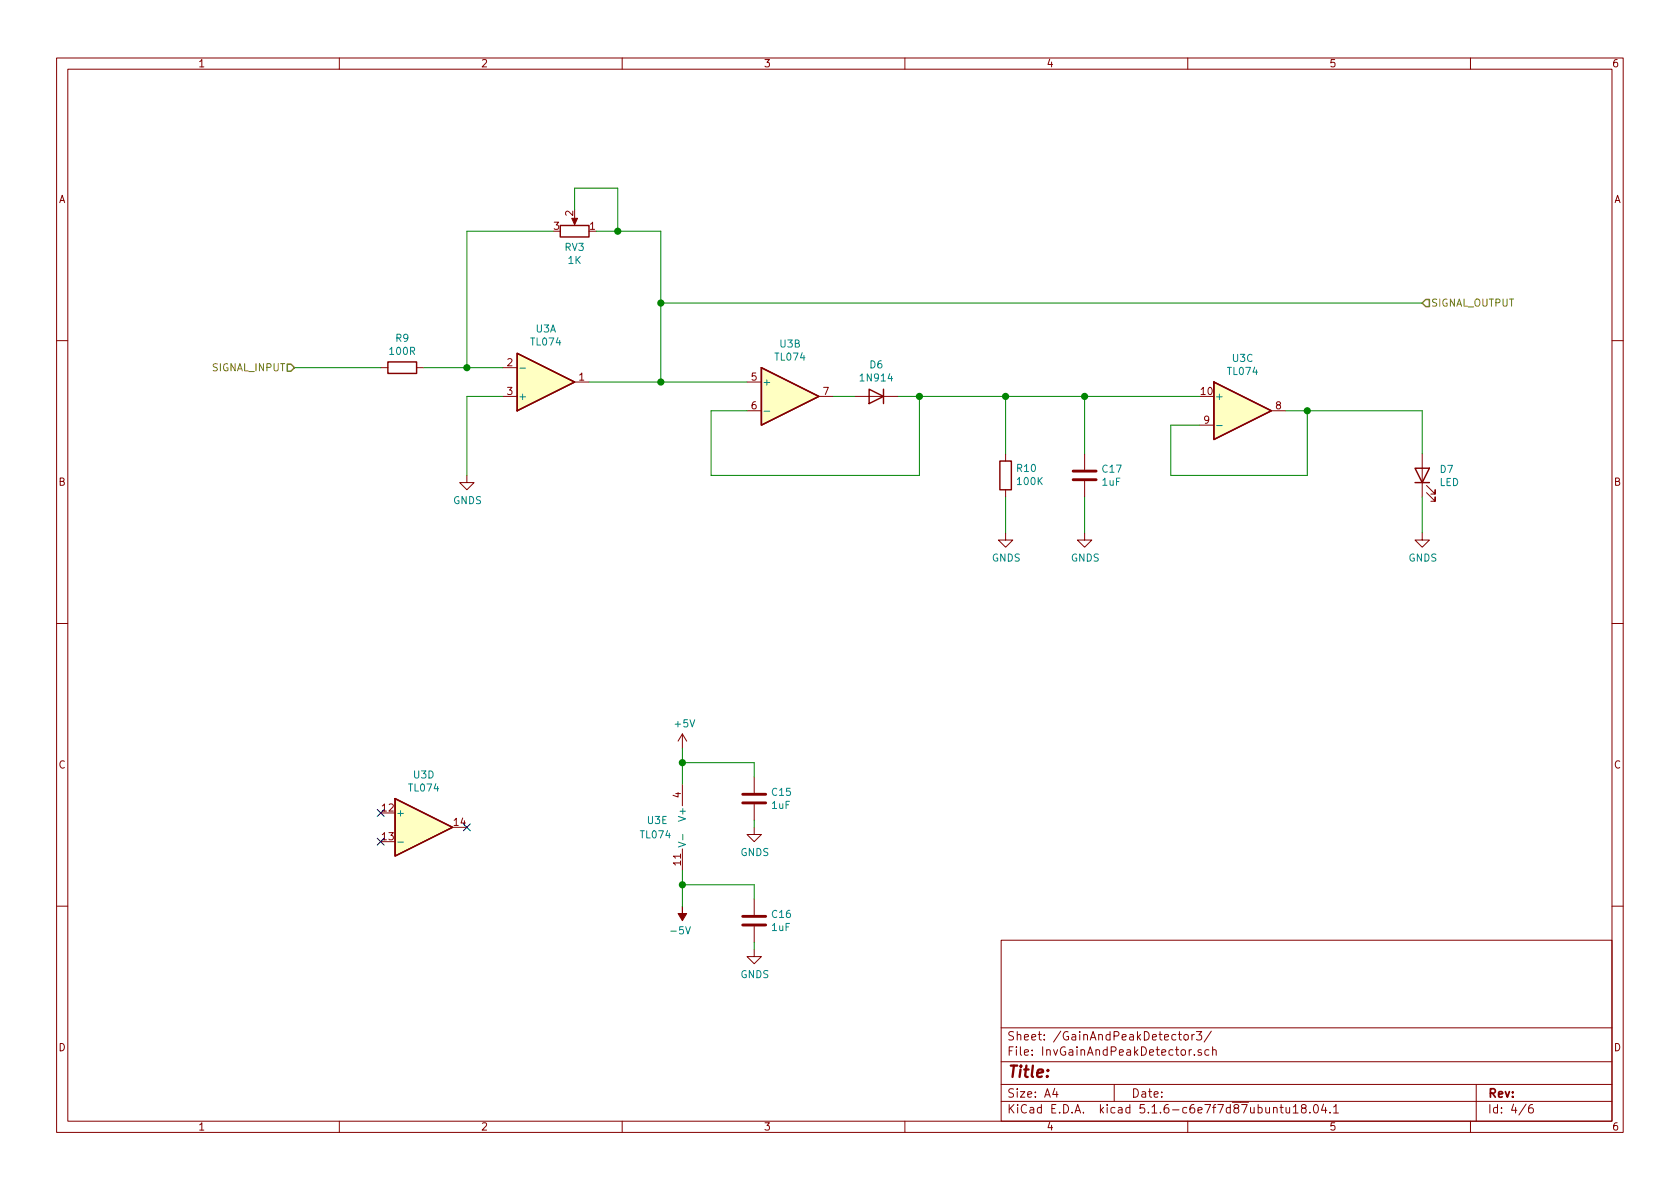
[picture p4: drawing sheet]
<svg xmlns="http://www.w3.org/2000/svg" width="297mm" height="210mm" viewBox="0 0 297 210" stroke-linecap="round" stroke-linejoin="round" font-family="sans-serif">
<g fill="none" stroke="#840000" stroke-width=".18">
<path d="M10 10.3h277v189.9h-277zM12 12.2h273v186.1h-273zM60 10.3v1.9M110 10.3v1.9M160 10.3v1.9M210 10.3v1.9M260 10.3v1.9M101.6 38.3v1.1M10 60.2h2M67.3 65h1.3M73.7 65h1.2M88.9 70.1h2.5"/>
<path d="M88.9 65h2.5M101.6 67.6h2.5M132.1 67.6h2.5M132.1 72.6h2.5M144.8 70.1h2.5M151.1 70.1h7.6M212.1 75.2h2.5M224.8 72.6h2.5M285 60.2h2M82.5 84.1v1.2h1.3l-1.3 1.3-1.2-1.3h1.2M177.8 94.2v1.3h1.3l-1.3 1.3-1.3-1.3h1.3M177.8 80.3v1.2"/>
<path d="M177.8 86.6v1.3M191.8 94.2v1.3h1.2l-1.2 1.3-1.3-1.3h1.3M191.8 80.3v2.8M191.8 85.1v2.8M251.5 94.2v1.3h1.2l-1.2 1.3-1.3-1.3h1.3M251.5 80.3v7.6M252.2 87.1l1.5 1.5v-.7v.7h-.7M252.2 85.8l1.5 1.6v-.8v.8h-.7M10 110.3h2M285 110.3h2M120.6 129.8l-.7 1.3M120.6 129.8v2.5"/>
<path d="M120.6 138.7v3.8M120.6 129.8l.8 1.3M133.3 137.4v2.8M120.6 150.1v3.8M133.3 146.3v1.3h1.3l-1.3 1.2-1.2-1.2h1.2M133.3 142.2v2.8M133.3 159v2.8M10 160.2h2M133.3 167.9v1.3h1.3l-1.3 1.2-1.2-1.2h1.2M133.3 163.8v2.8M177 166.3h108v32h-108zM285 160.2h2"/>
<path d="M60 198.3v1.9M110 198.3v1.9M160 198.3v1.9M177 194.8h108M177 191.8h108M177 187.8h108M177 181.8h108M186.5 192.5l-.4 1h1M186.8 193v1M197 191.8v3M208.3 182.9h.6M208.5 182.4v1.3l.4 .2"/>
<path d="M209.4 183.1l.2-.2 .4 .2v.7l-.2 .1-.4-.1zM210 198.3v1.9M210.7 185.6l-.4 .1v.2M210.7 182.9v1M211.2 186.5v.1M211.2 182.9l-.5 .3M211.5 182.4h1l-.5 .6 .4 .1v.7l-.2 .1-.7-.1M212.4 185.7a.37 .37 0 0 0-.6 .1l.1 .2 .5 .2 .1 .1-.3 .3-.4-.1M213.7 185.7l-.4-.1-.3 .3 .1 .6 .2 .1 .4-.1M214.2 182.3l-1.3 2M214.4 185.7h.1a.37 .37 0 0 1 .5 .1v.8M214.4 185.1v1.5"/>
<path d="M225.2 196l.2-.2 .3 .1 .1 .9M226.3 195.8h.6M226.5 195.3v1.3l.4 .2M227.4 195.8l.1 .9 .3 .1 .2-.1M228 195.8v1M228.7 195.8l.4-.5v1.5M228.7 196.8h.8M230.4 196l-.3-.2v-.3a.48 .48 0 0 1 .8 0l-.1 .4-.7 .2v.4l.3 .3h.3l.2-.3v-.4l-.2-.1M231.6 196.7v.1M232.4 195.4l.2-.1a.8 .8 0 0 1 .5 .8 .8 .8 0 0 1-.5 .7 1 1 0 0 1-.2-1.4zM234 195.2l-.3 1.1h.9M234.4 195.8v1"/>
<path d="M235.2 196.7v.1M235.8 195.8l.4-.5v1.5M235.8 196.8h.9M260 198.3v1.9M261 191.8v6.5M269.8 195.2l-1.2 2M271 195.3a.62 .62 0 0 0-.7 .7v.7l.3 .1 .4-.1 .1-.5-.1-.2-.4-.1-.3 .3"/>
</g>
<g fill="#ffffc2" stroke="#ffffc2" stroke-width=".18">
<path d="M134.6 65l10.2 5.1-10.2 5.1z"/>
<path d="M91.4 62.5l10.2 5.1-10.2 5z"/>
<path d="M214.6 67.6l10.2 5-10.2 5.1z"/>
<path d="M69.8 141.2l10.2 5.1-10.2 5.1z"/>
</g>
<path d="M99.1 39.9h5v2h-5zM68.6 64h5.1v2h-5.1zM91.4 62.5l10.2 5.1-10.2 5zM134.6 65l10.2 5.1-10.2 5.1zM153.7 68.8l2.5 1.3-2.5 1.3zM156.2 68.8v2.6M214.6 67.6l10.2 5-10.2 5.1zM176.8 81.5h2v5.1h-2zM250.2 82.8h2.5l-1.2 2.5zM250.2 85.3h2.5M69.8 141.2l10.2 5.1-10.2 5.1z" fill="none" stroke="#840000" stroke-width=".25"/>
<path d="M91.9 65.1h1M135.1 72.7h1M215.1 75.3h1M70.3 148.9h1M119.9 148.9l1.3 .4-1.3 .5M120.7 147.5v1" fill="none" stroke="#008484" stroke-width=".18"/>
<path d="M189.7 84.8h4.1M189.7 83.3h4.1M131.3 142h4.1M131.3 140.5h4.1M131.3 163.6h4.1M131.3 162h4.1" fill="none" stroke="#840000" stroke-width=".51"/>
<g fill="#840000" stroke="#840000" stroke-width=".18">
<path d="M120.6 160.3v1.2h.8l-.8 1.3-.7-1.3h.7z"/>
<path d="M101.1 38.6h1l-.5 1.1z"/>
</g>
<g fill="none" stroke="#008400" stroke-width=".18">
<path d="M101.6 37.1v-3.8h7.6v7.6M97.8 40.9h-15.3v24.1M105.4 40.9h11.4v26.7M116.8 53.6h134.7M52.1 65h15.2M74.9 65h14M88.9 70.1h-6.4v14M104.1 67.6h28M147.3 70.1h3.8M158.7 70.1h53.4M162.6 70.1v14h-36.9v-11.5h6.4M177.8 70.1v10.2"/>
<path d="M191.8 70.1v10.2M227.3 72.6h24.2v7.7M231.1 72.6v11.5h-24.1v-8.9h5.1M177.8 87.9v6.3M191.8 87.9v6.3M251.5 87.9v6.3M120.6 132.3v6.4M120.6 134.9h12.7v2.5M120.6 153.9v6.4M120.6 156.5h12.7v2.5M133.3 145v1.3M133.3 166.6v1.3"/>
</g>
<path d="M252.1 53h.6v1.2h-.6l-.6-.6zM50.8 64.4h.6l.7 .6-.7 .7h-.6z" fill="none" stroke="#848400" stroke-width=".25"/>
<g fill="#008400" stroke="#008400" stroke-width=".25">
<circle cx="109.2" cy="40.9" r=".51"/>
<circle cx="120.7" cy="156.5" r=".51"/>
<circle cx="82.6" cy="65" r=".51"/>
<circle cx="231.1" cy="72.6" r=".51"/>
<circle cx="120.7" cy="134.9" r=".51"/>
<circle cx="116.8" cy="67.6" r=".51"/>
<circle cx="162.6" cy="70.1" r=".51"/>
<circle cx="116.8" cy="53.6" r=".51"/>
<circle cx="177.8" cy="70.1" r=".51"/>
<circle cx="191.8" cy="70.1" r=".51"/>
</g>
<path d="M66.7 148.2l1.2 1.2M66.7 143.1l1.2 1.3M67.9 148.2l-1.2 1.2M67.9 143.1l-1.2 1.3M81.9 145.7l1.3 1.2M83.2 145.7l-1.3 1.2" fill="none" stroke="#000084" stroke-width=".18"/>
<text font-size="2.8" fill="#840000" x="178" y="190.5">Title:</text>
<g font-size="2.1" fill="#840000">
<text x="178" y="184">Sheet: /GainAndPeakDetector3/</text>
<text x="178" y="186.7">File: InvGainAndPeakDetector.sch</text>
<text x="178" y="196.9">KiCad E.D.A. kicad 5.1.6-c6e7f7d87ubuntu18.04.1</text>
<text x="178" y="194.1">Size: A4</text>
<text x="200" y="194.1">Date:</text>
<text x="263" y="194.1">Rev:</text>
<text x="263" y="196.9">Id: 4/6</text>
</g>
<g font-size="1.8" fill="#840000">
<text x="35" y="11.9">1</text>
<text x="85" y="11.9">2</text>
<text x="135" y="11.9">3</text>
<text x="185" y="11.9">4</text>
<text x="235" y="11.9">5</text>
<text x="285" y="11.9">6</text>
<text x="10.4" y="35.9">A</text>
<text x="285.4" y="35.9">A</text>
<text x="97.9" y="40.6">3</text>
<text x="101.3" y="38.2" transform="rotate(-90 101.3 38.2)">2</text>
<text x="104.3" y="40.6">1</text>
<text x="89.7" y="64.8">2</text>
<text x="89.7" y="69.8">3</text>
<text x="102.4" y="67.3">1</text>
<text x="132.9" y="67.3">5</text>
<text x="145.6" y="69.8">7</text>
<text x="212.4" y="69.8">10</text>
<text x="132.9" y="72.4">6</text>
<text x="212.9" y="74.9">9</text>
<text x="225.6" y="72.4">8</text>
<text x="10.4" y="85.9">B</text>
<text x="285.4" y="85.9">B</text>
<text x="10.4" y="135.9">C</text>
<text x="285.4" y="135.9">C</text>
<text x="67.6" y="143.5">12</text>
<text x="120.4" y="141.1" transform="rotate(-90 120.4 141.1)">4</text>
<text x="67.6" y="148.6">13</text>
<text x="80.3" y="146">14</text>
<text x="120.4" y="153" transform="rotate(-90 120.4 153)">11</text>
<text x="10.4" y="185.9">D</text>
<text x="285.4" y="185.9">D</text>
<text x="35" y="199.9">1</text>
<text x="85" y="199.9">2</text>
<text x="135" y="199.9">3</text>
<text x="185" y="199.9">4</text>
<text x="235" y="199.9">5</text>
<text x="285" y="199.9">6</text>
</g>
<g font-size="1.8" fill="#008484">
<text x="99.9" y="44.4">RV3</text>
<text x="100.5" y="46.7">1K</text>
<text x="94.8" y="58.8">U3A</text>
<text x="69" y="62.8">100R</text>
<text x="70" y="60.4">R9</text>
<text x="94" y="61.1">TL074</text>
<text x="137.2" y="63.8">TL074</text>
<text x="137.9" y="61.5">U3B</text>
<text x="153.8" y="65.1">D6</text>
<text x="218" y="64">U3C</text>
<text x="91.6" y="70.7">+</text>
<text x="134.7" y="68.2">+</text>
<text x="152.3" y="67.5">1N914</text>
<text x="214.8" y="70.7">+</text>
<text x="217.2" y="66.3">TL074</text>
<text x="179.9" y="83.5">R10</text>
<text x="195" y="83.6">C17</text>
<text x="254.7" y="83.6">D7</text>
<text x="80.1" y="89.1">GNDS</text>
<text x="180" y="85.8">100K</text>
<text x="194.9" y="85.9">1uF</text>
<text x="254.5" y="85.9">LED</text>
<text x="175.4" y="99.3">GNDS</text>
<text x="189.4" y="99.3">GNDS</text>
<text x="249" y="99.3">GNDS</text>
<text x="119.4" y="128.6">+5V</text>
<text x="73.2" y="137.7">U3D</text>
<text x="72.4" y="140">TL074</text>
<text x="136.5" y="143">1uF</text>
<text x="136.6" y="140.7">C15</text>
<text x="70" y="144.4">+</text>
<text x="113.4" y="148.3">TL074</text>
<text x="114.5" y="145.7">U3E</text>
<text x="121.3" y="144.8" transform="rotate(-90 121.3 144.8)">V+</text>
<text x="130.9" y="151.4">GNDS</text>
<text x="118.9" y="165.2">-5V</text>
<text x="136.5" y="164.6">1uF</text>
<text x="136.6" y="162.3">C16</text>
<text x="130.9" y="173">GNDS</text>
</g>
<g font-size="1.8" fill="#848400">
<text x="253" y="54.2">SIGNAL_OUTPUT</text>
<text x="37.6" y="65.7">SIGNAL_INPUT</text>
</g>
</svg>
